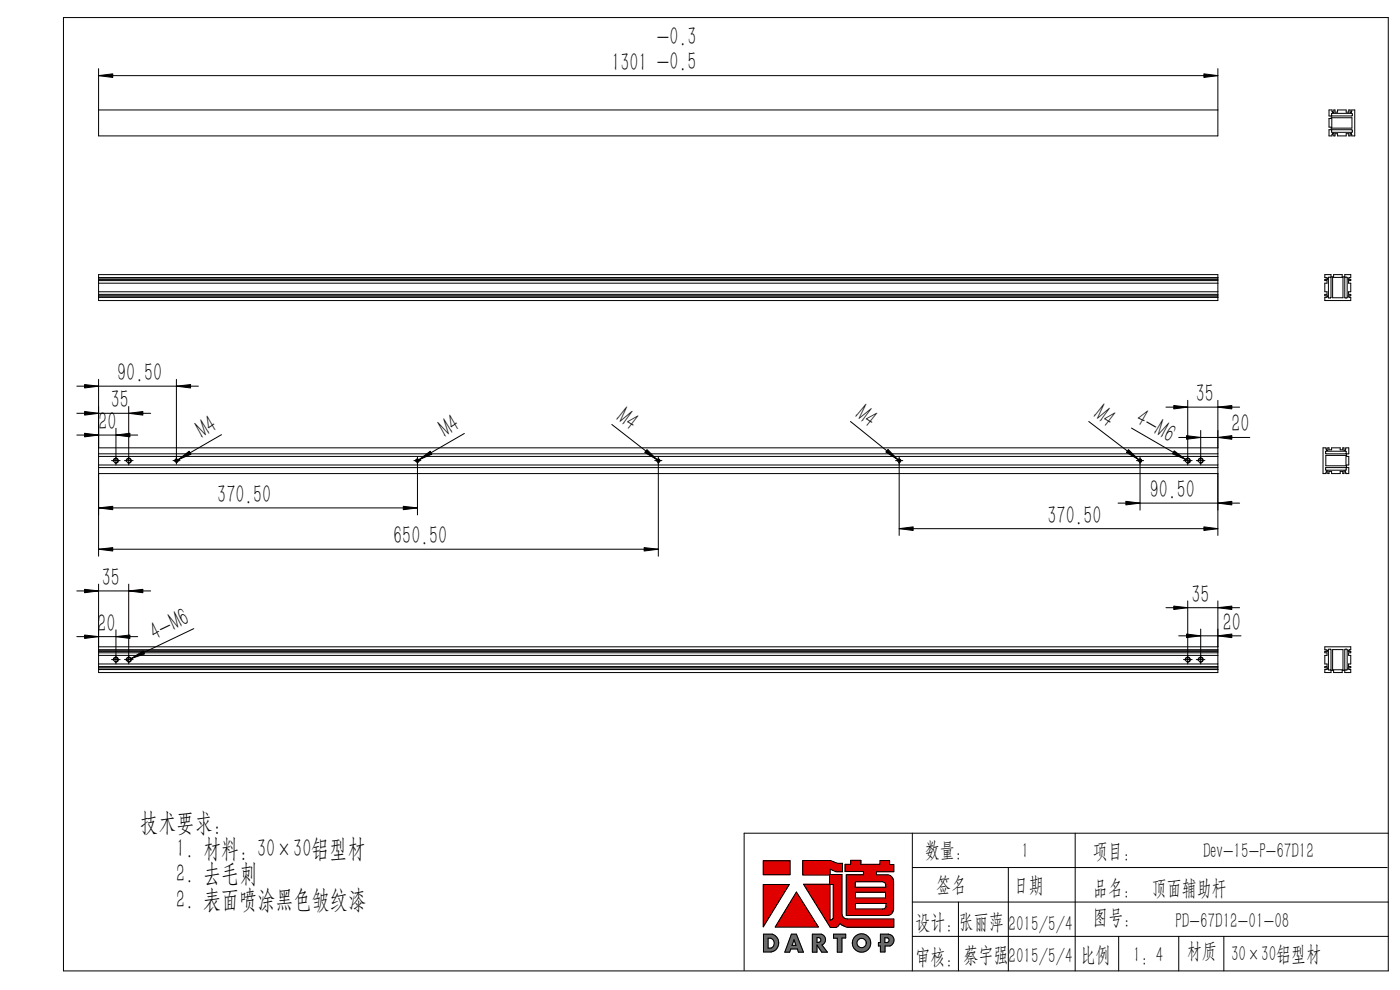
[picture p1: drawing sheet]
<svg xmlns="http://www.w3.org/2000/svg" width="297mm" height="210mm" viewBox="0 0 297 210" stroke-linecap="round" stroke-linejoin="round" font-family="sans-serif">
<g fill="none" stroke="#000" stroke-width=".21">
<path d="M13.5 3.7h281v202.3h-281zM20.9 14.6v14.2h237.5v-14.2M20.9 16h237.5M20.9 23.3h237.5M281.9 23.3h.7l.1 .6h.3v-.6h.2v.5h.6v-.5h1.8v.5h.5v-.5h.3v.6h.3l.1-.6h.6v5.5h-.6l-.1-.5h-.3v.5h-.3v-.4h-.5v.4h-1.8v-.4h-.6v.4h-.2v-.5h-.3l-.1 .5h-.7v-1.3h.5v-.5h-.5v-1.9h.5v-.5h-.5zM282.5 24.1l4.3-.1 .1 .5-4.4 .1zM282.5 27.6l4.3-.1 .1 .5-4.4 .1zM282.5 25h4.3v2.2h-4.3zM20.9 58.3h237.5v5.5h-237.5zM20.9 58.9h237.5M20.9 59.3h237.5M20.9 59.5h237.5"/>
<path d="M20.9 59h237.5M281.1 58.3h1.3v.4h.5v-.4h1.8v.4h.6v-.4h1.3v.6l-.6 .1v.3h.6v.2h-.5v.6h.5v1.8h-.5v.5h.5v.3h-.6v.3l.6 .1v.7h-5.5v-.7l.5-.1v-.3h-.5v-.3h.4v-.5h-.4v-1.8h.4v-.6h-.4v-.2h.5v-.3l-.5-.1zM281.8 58.8l.6 .1-.1 4.3h-.5zM282.7 58.8h2.2v4.4h-2.2zM285.3 58.8h.5l-.1 4.4h-.4zM20.9 61.9h237.5M20.9 60.1h237.5M20.9 62.7h237.5M20.9 62.4h237.5M20.9 63.1h237.5M20.9 63h237.5M16.3 92.3h12.9"/>
<path d="M16.3 87.7h15.7M16.3 81.9h25.8M20.9 80.5v37.5M20.9 96.3h237.5M20.9 95h237.5M20.9 96.8h237.5M20.9 98.6h237.5M20.9 99.2h237.5M23.7 97.7h1.8M24 97.9a.56 .56 0 0 1 .5-.7 .56 .56 0 0 1 .6 .6 .56 .56 0 0 1-.7 .5M24.6 90.8v7.8M26.4 97.7h1.8"/>
<path d="M26.8 97.9a.55 .55 0 0 1 .5-.7 .55 .55 0 0 1 .6 .6 .55 .55 0 0 1-.7 .5M27.3 86.2v12.4M36.7 97.7h1.5M37.1 97.8a.37 .37 0 0 1 .4-.4 .37 .37 0 0 1 .3 .4 .37 .37 0 0 1-.5 .3M37.4 80.5v18M47 92.2l-9.9 5.7M87.8 97.7h1.5M88.2 97.8a.37 .37 0 0 1 .3-.4 .37 .37 0 0 1 .4 .4 .37 .37 0 0 1-.5 .3M88.6 96.9v12.3M98.5 91.9l-10.3 6M129.8 90l10.1 8M138.9 97.7h1.5"/>
<path d="M139.3 97.8a.37 .37 0 0 1 .3-.4 .37 .37 0 0 1 .4 .4 .37 .37 0 0 1-.5 .3M139.7 96.9v21.1M180.4 89.4l10.6 8.6M190 97.7h1.5M190.4 97.8a.37 .37 0 0 1 .3-.4 .37 .37 0 0 1 .4 .4 .37 .37 0 0 1-.5 .3M190.8 96.9v16.7M231 89.4l11.1 8.5M240 90.8l12.4 7.2M241.1 97.7h1.5M241.5 97.8a.38 .38 0 0 1 .3-.5 .38 .38 0 0 1 .4 .4 .38 .38 0 0 1-.4 .4M241.9 96.9v11.3M247.4 86.4h15.6"/>
<path d="M250.1 92.8h15M251.1 97.7h1.8M251.5 97.9a.55 .55 0 0 1 .4-.7 .55 .55 0 0 1 .6 .6 .55 .55 0 0 1-.7 .5M252 84.9v13.7M253.8 97.7h1.8M254.2 97.9a.56 .56 0 0 1 .5-.7 .56 .56 0 0 1 .6 .6 .56 .56 0 0 1-.7 .5M254.7 91.3v7.3M258.4 84.9v28.7M280.7 95h.6l.1 .5h.3v-.5h.2v.4h.6v-.4h1.8v.4h.6v-.4h.2v.5h.3l.1-.5h.6v1.3h-.4v.5h.4v1.8h-.4v.6h.4v1.3h-.6l-.1-.6h-.3v.6h-.2v-.5h-.6v.5h-1.8v-.5h-.6v.5h-.2v-.6h-.3l-.1 .6h-.6zM281.2 99.2h4.4v.5h-4.3zM281.2 95.7h4.4v.5l-4.3 .1zM281.3 96.6h4.2v2.2h-4.2z"/>
<path d="M20.9 100.5h237.5M20.9 107.7h67.7M20.9 116.5h118.8M190.8 112.1h67.6M237.2 106.7h25.8M16.3 125.3h15.7M16.3 135h12.9M20.9 123.9v18.8h237.5v-15.2M20.9 139h237.5M20.9 138.5h237.5M20.9 138.2h237.5M20.9 137.9h237.5"/>
<path d="M20.9 137.8h237.5M20.9 137.2h237.5M23.7 139.9h1.8M24.6 133.6v7.2M26.4 139.9h1.8M27.3 123.9v16.9M41.1 133.3l-14.3 6.9M247.4 128.9h15.6M250.1 134.9h13.2M251.1 139.9h1.8M252 127.5v13.3M253.8 139.9h1.8"/>
<path d="M254.7 133.4v7.4M281.1 137.2h5.5v.6l-.6 .1v.3h.6v.3h-.5v.5h.5v1.8h-.5v.6h.5v.2h-.6v.3l.6 .1v.7h-1.3v-.5h-.6v.5h-1.8v-.5h-.5v.5h-1.3v-.7l.5-.1v-.3h-.5v-.2h.4v-.6h-.4v-1.8h.4v-.5h-.4v-.3h.5v-.3l-.5-.1zM281.8 137.8h.6l-.1 4.3h-.5zM282.7 137.8h2.2v4.3h-2.2zM285.3 137.8h.5v4.3h-.5zM20.9 142h237.5M20.9 141.9h237.5M20.9 141.6h237.5M20.9 141.4h237.5M20.9 140.8h237.5M24 140.1a.56 .56 0 0 1 .5-.7 .56 .56 0 0 1 .6 .6 .56 .56 0 0 1-.7 .5M26.8 140.1a.55 .55 0 0 1 .5-.7 .55 .55 0 0 1 .6 .6 .55 .55 0 0 1-.7 .5"/>
<path d="M251.5 140.1a.55 .55 0 0 1 .4-.7 .55 .55 0 0 1 .6 .6 .55 .55 0 0 1-.7 .5M254.2 140.1a.56 .56 0 0 1 .5-.7 .56 .56 0 0 1 .6 .6 .56 .56 0 0 1-.7 .5M193.5 176.7v29.3M228.1 176.7v29.3M294.5 176.7h-136.6v29.2M161.9 187.6h5.5l-5.5 9zM161.9 182.6h5.7v2.9h-5.7zM162 198.2h1.9a1.95 1.95 0 0 1 1.3 2 1.95 1.95 0 0 1-1.6 1.7h-1.6zM162.9 199a1.08 1.08 0 0 1 1.4 1.1 1.08 1.08 0 0 1-1.4 1zM167.9 198.2h1.1l1.4 3.8h-1l-.2-.7h-1.4l-.3 .7h-1zM168.4 199.3l.5 1.2h-.9zM169 189.2l4.6 7.4h-9.1z"/>
<path d="M170.3 182.5h5.8l1.5 .6h1.1v1.8h-1.3l-1.3-.5v1.1h2.5v8.3a1.16 1.16 0 0 0 1.1 1.1h9.9v1.8h-9.9l-1.6-.8-.6 .7-1.4 .1-5.6-9.1h5.5v-2h-5.7zM172.3 198.2h1.9a1.2 1.2 0 0 1 .9 1 1.2 1.2 0 0 1-.7 1.2l1.1 1.6h-1.2l-1-1.6v1.6h-1zM173.3 198.9h.4a.52 .52 0 0 1 .5 .5 .52 .52 0 0 1-.5 .5h-.4zM176.1 187.6h.7v7.1l-.4 .5h-.3zM176.8 198.2h2.6v.8h-.8v3h-1v-3h-.8zM179.3 183.3h1.2v-.8h2.1v.8h4.1v-.8h2v.9h.9v1.5h-3.7v.7h2.3a1.37 1.37 0 0 1 1.4 1.3v5.9a1.37 1.37 0 0 1-1.4 1.4h-8.7v-8.7h3.7v-.6h-3.9zM181.4 187h5.8a.73 .73 0 0 1 .7 .7v.5h-6.5zM181.5 191.6h6.5v.6a.65 .65 0 0 1-.7 .6h-5.8zM181.5 189.3h6.4v1.2h-6.4zM186.8 198.2h1.7a1.29 1.29 0 0 1 1.2 1.1 1.29 1.29 0 0 1-.9 1.4h-1.1v1.2h-.9v-1.2h-.4v-.8h.4zM187.7 198.9h.6a.52 .52 0 0 1 .3 .5 .52 .52 0 0 1-.4 .5h-.5zM193.5 191.3h101"/>
<path d="M193.5 198.6h101M193.5 184h100.8M203.3 191.3v14.7M213.9 184v22M237.3 198.6v7.4M250.1 198.6v7.4M259.6 198.6v7.4"/>
<circle cx="24.6" cy="97.7" r=".45"/>
<circle cx="27.3" cy="97.7" r=".46"/>
<circle cx="37.4" cy="97.7" r=".3"/>
<circle cx="88.5" cy="97.7" r=".32"/>
<circle cx="139.7" cy="97.7" r=".3"/>
<circle cx="190.8" cy="97.7" r=".3"/>
<circle cx="241.9" cy="97.7" r=".3"/>
<circle cx="252" cy="97.7" r=".46"/>
<circle cx="254.7" cy="97.7" r=".45"/>
<circle cx="24.6" cy="139.9" r=".45"/>
<circle cx="27.3" cy="139.9" r=".45"/>
<circle cx="252" cy="139.9" r=".46"/>
<circle cx="254.7" cy="139.9" r=".46"/>
<circle cx="182.8" cy="200" r="1.97"/>
<circle cx="182.8" cy="200" r=".99"/>
</g>
<g fill="#6a6a6a" stroke="#6a6a6a" stroke-width=".21">
<path d="M162 198.2v3.7l2-.1 .7-.5 .4-.7a1.9 1.9 0 0 0-1.2-2.4zM162.9 199l.8 .1 .6 .7-.2 .9-.5 .4h-.7z" fill-rule="evenodd"/>
<path d="M167.9 198.2l-1.4 3.8h1l.3-.7h1.4l.2 .7h1l-1.4-3.8zM168.4 199.3l.5 1.2h-.9z" fill-rule="evenodd"/>
<path d="M172.3 198.2v3.8h1v-1.6l1 1.6h1.2l-1.1-1.6 .5-.4 .2-.3v-.6l-.2-.5-.6-.4zM173.3 198.9h.5l.3 .2 .1 .3-.3 .4-.6 .1z" fill-rule="evenodd"/>
<path d="M176.8 198.2h2.6v.8h-.8v3h-1v-3h-.8z" fill-rule="evenodd"/>
<path d="M180.8 200a1.95 1.95 0 0 0 3.9 0 1.95 1.95 0 0 0-3.9 0zM181.8 200a1 1 0 0 1 2 0 1 1 0 0 1-2 0z" fill-rule="evenodd"/>
<path d="M186.8 198.2v1.7h-.4v.8h.4v1.2h.9v-1.2h1.1l.5-.3 .3-.6v-.7l-.2-.4-.6-.5zM187.7 198.9h.6l.3 .2v.4l-.1 .3-.8 .1z" fill-rule="evenodd"/>
</g>
<g fill="#e10000" stroke="#e10000" stroke-width=".21">
<path d="M161.9 187.6h5.5l-5.5 9z"/>
<path d="M169 189.2l4.6 7.4h-9.1z"/>
<path d="M161.9 182.6h5.7v2.9h-5.7z" fill-rule="evenodd"/>
<path d="M170.3 182.5v3.1h5.7v2h-5.5l5.6 9.1h1.2l.6-.4a.3 .3 0 0 1 .3-.4 .3 .3 0 0 1 .3 .3l1.2 .5h9.9v-1.8h-10.1l-.5-.2-.4-.8v-8.4h-2.5v-1.1l1.3 .5h1.3v-1.8h-1.1l-1.5-.6zM176.1 187.6h.7v7.1l-.4 .5h-.3z" fill-rule="evenodd"/>
<path d="M181.5 189.3h6.4v1.2h-6.4zM179.3 183.3v1.6h3.9v.6h-3.7v8.7h8.9l.6-.3 .3-.3 .3-.6-.1-6.5-.3-.5-.7-.4h-2.6v-.7h3.7v-1.5h-.9v-.9h-2v.8h-4.1v-.8h-2.1v.8zM181.4 187h5.9l.5 .4 .1 .8h-6.5zM181.5 191.6h6.5v.8l-.5 .4h-6z" fill-rule="evenodd"/>
</g>
<g fill="#000" stroke="#000" stroke-width=".21">
<path d="M20.9 16l3-.3v.7zM255.4 15.7l3 .3-3 .4zM17.9 91.9l3 .4-3 .4zM17.9 87.3l3 .4-3 .4zM17.9 81.6l3 .3-3 .4zM24.6 92.3l3-.4v.8zM27.3 87.7l3-.4v.8zM37.4 81.9l3-.3v.7zM37.8 97.5l2.3-1.8 .4 .7zM88.9 97.5l2.4-1.8 .3 .7zM137.2 95.4l2.2 2.1-2.6-1.5zM188.4 95.3l2.1 2.2-2.6-1.6z"/>
<path d="M239.4 95.4l2.2 2.1-2.6-1.5zM249.1 95.6l2.4 1.9-2.7-1.2zM249 86l3 .4-3 .3zM251.7 92.4l3 .4-3 .4zM258.4 92.8l2.9-.4v.8zM258.4 86.4l2.9-.4v.7zM20.9 116.5l3-.3v.7zM20.9 107.7l3-.3v.7zM85.6 107.4l3 .3-3 .4zM136.7 116.2l3 .3-3 .4zM190.8 112.1l2.9-.3v.7zM238.8 106.3l3.1 .4-3.1 .4z"/>
<path d="M258.4 106.7l2.9-.4v.8zM255.4 111.8l3 .3-3 .4zM17.9 125l3 .3-3 .4zM17.9 134.7l3 .3-3 .4zM24.6 135l3-.3v.7zM27.3 125.3l3-.3v.7zM27.8 139.7l2.6-1.6 .2 .6zM249 128.6l3 .3-3 .4zM251.7 134.5l3 .4-3 .4zM258.4 134.9l2.9-.4v.8zM258.4 128.9l2.9-.3v.7z"/>
</g>
<g font-size="5.5">
<text x="139.3" y="9.5">-0.3</text>
<text x="129.7" y="15">1301 -0.5</text>
<text x="24.8" y="80.9">90.50</text>
<text x="23.5" y="86.6">35</text>
<text x="130.5" y="89.1" transform="rotate(38 130.5 89.1)">M4</text>
<text x="181.2" y="88.4" transform="rotate(39 181.2 88.4)">M4</text>
<text x="231.7" y="88.4" transform="rotate(38 231.7 88.4)">M4</text>
<text x="240.6" y="89.7" transform="rotate(30 240.6 89.7)">4-M6</text>
<text x="253.7" y="85.3">35</text>
<text x="20.9" y="91.2">20</text>
<text x="43" y="93.1" transform="rotate(-30 43 93.1)">M4</text>
<text x="94.5" y="92.9" transform="rotate(-30 94.5 92.9)">M4</text>
<text x="261.3" y="91.7">20</text>
<text x="46.1" y="106.7">370.50</text>
<text x="243.9" y="105.7">90.50</text>
<text x="222.2" y="111.1">370.50</text>
<text x="83.4" y="115.4">650.50</text>
<text x="21.6" y="124.3">35</text>
<text x="252.8" y="127.8">35</text>
<text x="20.7" y="134">20</text>
<text x="32.8" y="135.9" transform="rotate(-26 32.8 135.9)">4-M6</text>
<text x="259.4" y="133.8">20</text>
<text x="29.8" y="176.2">技术要求:</text>
<text x="37.4" y="181.7">1. 材料: 30×30铝型材</text>
<text x="37.4" y="187.2">2. 去毛刺</text>
<text x="37.4" y="192.7">2. 表面喷涂黑色皱纹漆</text>
</g>
<g font-size="4.6">
<text x="196.2" y="181.8">数量：</text>
<text x="216.7" y="182">1</text>
<text x="231.9" y="182">项目：</text>
<text x="255.2" y="182">Dev-15-P-67D12</text>
<text x="198.6" y="189.2">签名</text>
<text x="215.1" y="189.2">日期</text>
<text x="231.9" y="189.8">品名： 顶面辅助杆</text>
<text x="194.2" y="197.1">设计：</text>
<text x="203.4" y="197.1">张丽萍</text>
<text x="213.9" y="197.4">2015/5/4</text>
<text x="231.9" y="196">图号：</text>
<text x="249.4" y="196.8">PD-67D12-01-08</text>
<text x="251.8" y="203.3">材质</text>
<text x="261.1" y="203.9">30×30铝型材</text>
<text x="194.2" y="204.4">审核：</text>
<text x="204.4" y="204">蔡宇强</text>
<text x="213.9" y="204.3">2015/5/4</text>
<text x="229.2" y="204">比例</text>
<text x="240.4" y="204">1：4</text>
</g>
</svg>
